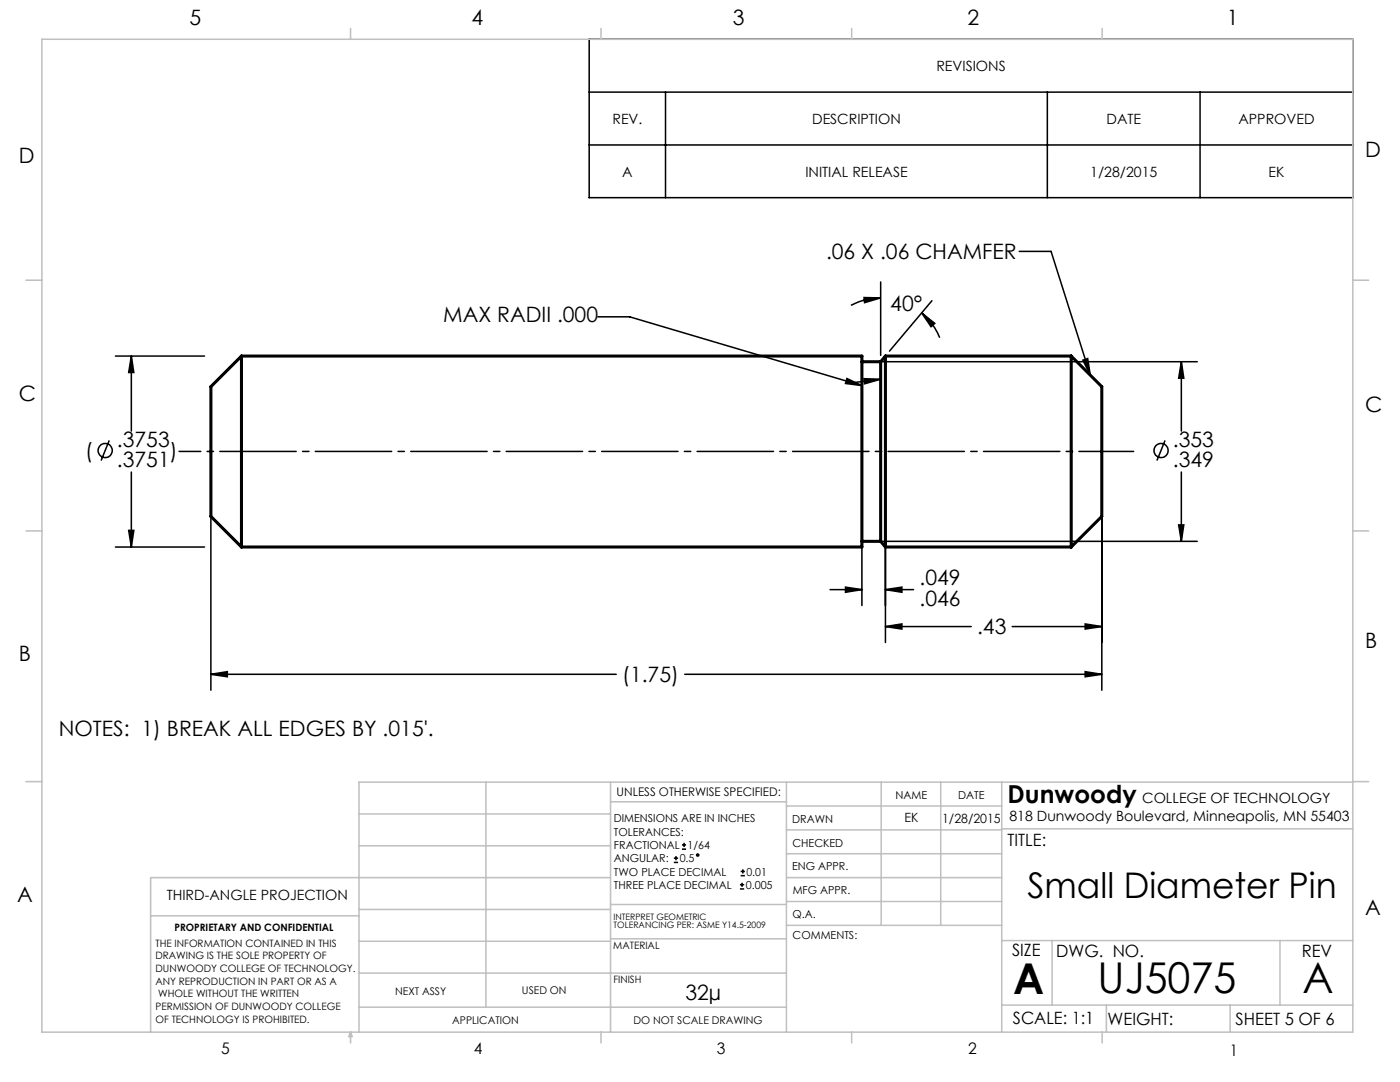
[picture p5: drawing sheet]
<svg xmlns="http://www.w3.org/2000/svg" width="279mm" height="216mm" viewBox="0 0 279 216" stroke-linecap="round" stroke-linejoin="round" font-family="sans-serif">
<g fill="none" stroke="#000" stroke-width=".3">
<path d="M117.6 7.8h152.4v31.6h-152.4zM117.6 18.4h152.4M132.8 18.4v21M209 18.4v21M239.5 18.4v21M117.6 28.9h152.4M172.4 59.4h3.4l-3.3 1zM175.8 56.3v14.6M175.8 59.4a12.9 12.9 0 0 0-6 1.5M203.4 50.2h6.4l7.8 24.7M23 71h17.8M26.2 71v15"/>
<path d="M26.2 71l.5 3.3h-1zM119.3 63.2h6.4l44.4 13.2M169 75.5l3 1.4-3.3-.4zM170.1 76.4l1.9 .5M172.4 75.6l3.4 .1-3.3 .9zM173.3 72.2h65.6M175.8 75.7l-5.7 .7M183.9 62.4l2.6 2.1-.7 .7zM183.9 62.4l.4 .4a14 14 0 0 1 3.2 4.6M186 60l-8.5 10.1M216.1 71.9l1-.4 .5 3.4zM235.8 72.2v13.8"/>
<path d="M235.8 72.2l.5 3.3h-1.1zM21.8 87.9l-1.6 4M26.2 94.2v14.9M42.1 91.4v46.3M172 91.4v29.4M176.7 91.4v36.8M219.9 91.4v46.3M232.5 87.9l-1.6 4M235.8 94.2v13.8M23 109.1h17.8M25.7 105.8h1l-.5 3.3zM165.7 117.7h6.3"/>
<path d="M168.7 117.2l3.3 .5-3.3 .5zM173.3 108h65.6M176.7 117.7l3.3-.5v1zM176.7 117.7h5.6M235.2 104.7h1.1l-.5 3.3zM42.1 134.5h80.9M42.1 134.5l3.3-.5v1zM136.7 134.5h83.2M176.7 125l3.3-.5v1zM176.7 125h17.1M202 125h17.9M216.6 134l3.3 .5-3.3 .5z"/>
<path d="M216.6 124.5l3.3 .5-3.3 .5zM134.5 172.1h.8M134.5 171.2h.8M134.9 170.8v.9M136.1 169.4h.8M136.1 168.6h.8M136.5 168.2v.8M147.7 177.4h.8M147.7 176.5h.8M147.8 174.7h.9M147.8 173.9h.9M148.1 176.1v.9"/>
<path d="M148.2 173.5v.8"/>
<circle cx="21" cy="89.9" r="1.41"/>
<circle cx="231.7" cy="89.9" r="1.4"/>
<circle cx="139.2" cy="170.6" r=".21"/>
</g>
<path d="M226.2 90.1h-178" fill="none" stroke="#000" stroke-width=".3" stroke-dasharray="15.2 1.3 1.3 1.3" stroke-dashoffset="4.3"/>
<path d="M48.2 90.1h-12.5" fill="none" stroke="#000" stroke-width=".3" stroke-dasharray="15.2 1.3 1.3 1.3" stroke-dashoffset="10.9"/>
<g fill="none" stroke="#c0c0c0" stroke-width=".3">
<path d="M8.4 7.8h261.6v198.2h-261.6zM70 5.7v2.1M119.9 5.7v2.1M170 5.7v2.1M220 5.7v2.1M5.2 55.9h3.2M270 55.9h3.2M5.2 105.9h3.2M270 105.9h3.2M5.2 156h3.2M97 156.1v44.9M121.8 156.1v49.9"/>
<path d="M121.8 160h35.2M157 156.1v49.9M175.9 156.1v28.5M187.7 156.1v28.5M199.9 156.1v49.9M270 156.1h-198.4v49.9M270 156h3.2M71.6 168.8h50.2M71.6 162.4h50.2M121.8 175.1h-91.7v30.9M157 170.4h42.9M157 165.6h42.9"/>
<path d="M157 175.1h42.9M157 160.8h42.9M157 179.9h42.9M199.9 165.4h70.1M30.1 182.7h41.5M71.6 194.2h85.4M71.6 187.8h50.2M71.6 181.5h50.2M121.8 187.3h35.2M121.8 180.5h35.2M157 184.6h42.9M199.9 187.7h70.1"/>
<path d="M210 187.7v12.9M255.4 187.7v12.9M70 206v2.1M70 206l.3 .8h-.7zM71.6 201h85.4M119.9 206v2.1M170 206v2.1M199.9 200.6h70.1M220 206v2.1M220.8 200.6v5.4M245.5 200.6v5.4"/>
</g>
<g fill="#000">
<path d="M183.9 62.4l2.6 2.1-.7 .7zM172.4 59.4h3.4l-3.3 1z"/>
<path d="M216.1 71.9l1-.4 .5 3.4zM172.4 75.6l3.4 .1-3.3 .9zM169 75.5l3 1.4-3.3-.4z"/>
<path d="M25.7 105.8h1l-.5 3.3zM26.2 71l.5 3.3h-1zM42.1 134.5l3.3-.5v1zM216.6 134l3.3 .5-3.3 .5zM235.8 72.2l.5 3.3h-1.1zM235.2 104.7h1.1l-.5 3.3zM176.7 117.7l3.3-.5v1zM168.7 117.2l3.3 .5-3.3 .5zM176.7 125l3.3-.5v1zM216.6 124.5l3.3 .5-3.3 .5z"/>
</g>
<g fill="none" stroke="#000" stroke-width=".61">
<path d="M48.2 71l-6.1 6.2v25.8l6.1 6.1M48.2 71v38.1M48.2 71h123.8v38.1h-123.8M172 72.2h3.8M175.8 72.2v35.8M176.7 71v38.1M176.7 71h37.1M176.7 71l-.9 1.2M213.8 71v38.1M213.8 71l6.1 6.2v25.8l-6.1 6.1M172 108h3.8M175.8 108l.9 1.1"/>
<path d="M176.7 109.1h37.1"/>
</g>
<g font-size="8.5">
<text x="202.2" y="198.3">A</text>
<text x="219" y="198.1">UJ5075</text>
<text x="260" y="198.1">A</text>
</g>
<text font-size="7.1" x="205" y="179.1">Small Diameter Pin</text>
<text font-size="4.9" x="201.1" y="160.3">Dunwoody</text>
<g font-size="4.2">
<text x="37.8" y="5">5</text>
<text x="94.1" y="5">4</text>
<text x="146.2" y="5">3</text>
<text x="193.1" y="5">2</text>
<text x="244.8" y="5">1</text>
<text x="3.8" y="32.6">D</text>
<text x="272.4" y="31.4">D</text>
<text x="164.9" y="51.8">.06 X .06 CHAMFER</text>
<text x="88.5" y="64.3">MAX RADII .000</text>
<text x="177.7" y="62.1">40°</text>
<text x="3.8" y="79.9">C</text>
<text x="272.4" y="82.2">C</text>
<text x="23.3" y="89.2">.3753</text>
<text x="234.1" y="89.2">.353</text>
<text x="17" y="91.4">(</text>
<text x="23.3" y="93.3">.3751</text>
<text x="33.9" y="91.4">)</text>
<text x="234.1" y="93.3">.349</text>
<text x="183.5" y="116.7">.049</text>
<text x="183.5" y="120.8">.046</text>
<text x="3.8" y="132">B</text>
<text x="195" y="126.6">.43</text>
<text x="272.4" y="129.2">B</text>
<text x="124.2" y="136.1">(1.75)</text>
<text x="11.7" y="146.9">NOTES: 1) BREAK ALL EDGES BY .015'.</text>
<text x="3.4" y="180">A</text>
<text x="272.4" y="182.5">A</text>
<text x="136.8" y="199.6">32µ</text>
</g>
<g font-size="3.4">
<text x="201.1" y="168.8">TITLE:</text>
<text x="202" y="190.8">SIZE</text>
<text x="210.8" y="190.9">DWG. NO.</text>
<text x="259.8" y="191">REV</text>
<text x="202.1" y="204.4">SCALE: 1:1</text>
<text x="221" y="204.5">WEIGHT:</text>
<text x="246.6" y="204.5">SHEET 5 OF 6</text>
</g>
<g font-size="3.2">
<text x="44.2" y="210.4">5</text>
<text x="94.6" y="210.3">4</text>
<text x="143.1" y="210.4">3</text>
<text x="193.2" y="210.3">2</text>
<text x="245.4" y="210.6">1</text>
</g>
<g font-size="2.8">
<text x="186.9" y="14.1">REVISIONS</text>
<text x="122.2" y="24.7">REV.</text>
<text x="162.1" y="24.7">DESCRIPTION</text>
<text x="220.8" y="24.7">DATE</text>
<text x="247.2" y="24.7">APPROVED</text>
<text x="124.2" y="35.2">A</text>
<text x="160.7" y="35.2">INITIAL RELEASE</text>
<text x="217.6" y="35.2">1/28/2015</text>
<text x="253.2" y="35.2">EK</text>
<text x="228" y="160.3">COLLEGE OF TECHNOLOGY</text>
<text x="201.5" y="163.8">818 Dunwoody Boulevard, Minneapolis, MN 55403</text>
<text x="33.3" y="179.6">THIRD-ANGLE PROJECTION</text>
</g>
<g font-size="2.5">
<text x="180.5" y="164.1">EK</text>
<text x="188" y="164.2">1/28/2015</text>
</g>
<text font-size="2.4" x="123.1" y="158.9">UNLESS OTHERWISE SPECIFIED:</text>
<g font-size="2.2">
<text x="178.7" y="159.4">NAME</text>
<text x="191.2" y="159.4">DATE</text>
<text x="122.5" y="164.1">DIMENSIONS ARE IN INCHES</text>
<text x="122.5" y="166.8">TOLERANCES:</text>
<text x="158.1" y="164.2">DRAWN</text>
<text x="122.5" y="169.4">FRACTIONAL</text>
<text x="122.5" y="172.1">ANGULAR:</text>
<text x="135.6" y="172.1">0.5</text>
<text x="137.2" y="169.4">1/64</text>
<text x="158.1" y="173.7">ENG APPR.</text>
<text x="158.2" y="169.1">CHECKED</text>
<text x="122.5" y="177.4">THREE PLACE DECIMAL</text>
<text x="122.5" y="174.7">TWO PLACE DECIMAL</text>
<text x="148.8" y="177.4">0.005</text>
<text x="149" y="174.7">0.01</text>
<text x="158.2" y="178.4">MFG APPR.</text>
<text x="158.2" y="183.2">Q.A.</text>
<text x="158.2" y="187.4">COMMENTS:</text>
</g>
<g font-size="2.1">
<text x="78.8" y="198.5">NEXT ASSY</text>
<text x="104.2" y="198.4">USED ON</text>
<text x="90.2" y="204.3">APPLICATION</text>
<text x="126.4" y="204.3">DO NOT SCALE DRAWING</text>
</g>
<g font-size="2">
<text x="34.8" y="185.7">PROPRIETARY AND CONFIDENTIAL</text>
<text x="31" y="188.9">THE INFORMATION CONTAINED IN THIS</text>
<text x="31" y="191.4">DRAWING IS THE SOLE PROPERTY OF</text>
<text x="122.4" y="189.4">MATERIAL</text>
<text x="31" y="194">DUNWOODY COLLEGE OF TECHNOLOGY.</text>
<text x="31" y="196.5">ANY REPRODUCTION IN PART OR AS A</text>
<text x="122.4" y="196.2">FINISH</text>
<text x="31" y="201.5">PERMISSION OF DUNWOODY COLLEGE</text>
<text x="31.6" y="199">WHOLE WITHOUT THE WRITTEN</text>
<text x="31" y="204">OF TECHNOLOGY IS PROHIBITED.</text>
</g>
<g font-size="1.8">
<text x="122.5" y="183.5">INTERPRET GEOMETRIC</text>
<text x="122.5" y="185.2">TOLERANCING PER: ASME Y14.5-2009</text>
</g>
</svg>
